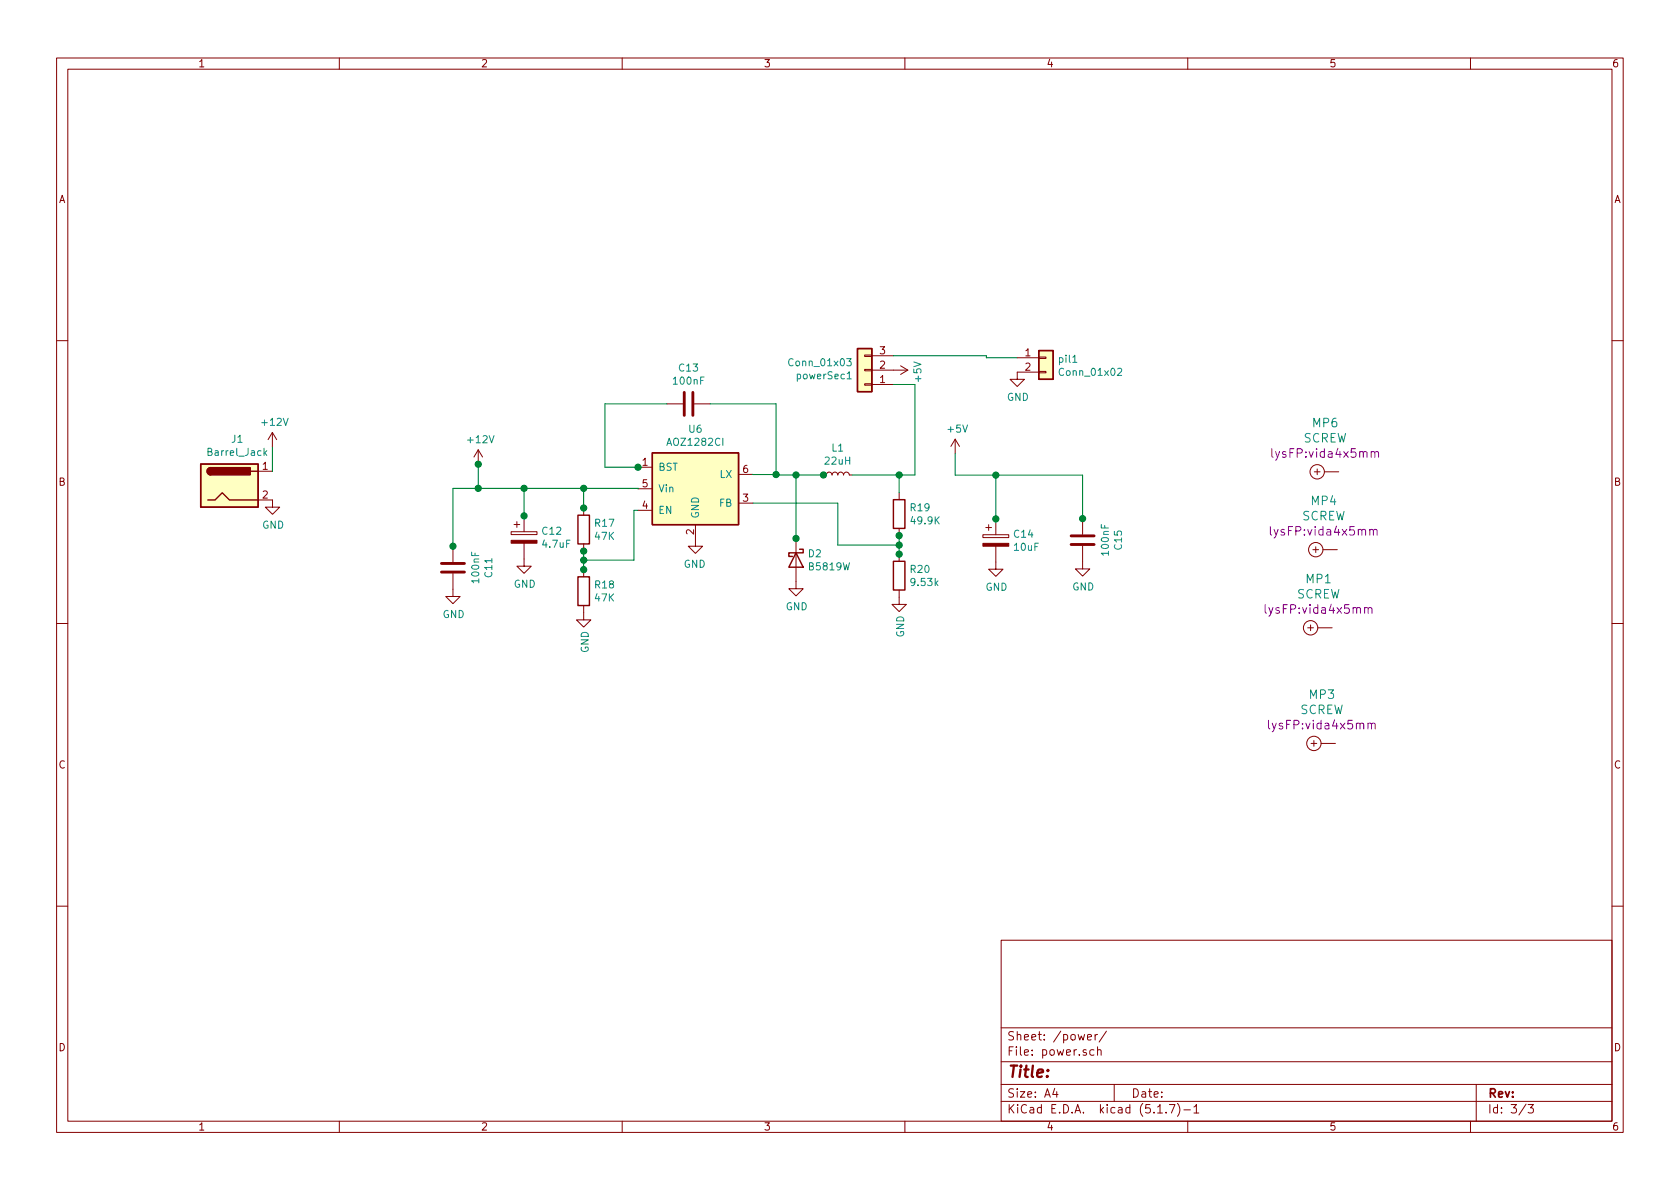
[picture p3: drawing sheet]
<svg xmlns="http://www.w3.org/2000/svg" width="297mm" height="210mm" viewBox="0 0 297 210" stroke-linecap="round" stroke-linejoin="round" font-family="sans-serif">
<g fill="none" stroke="#840000" stroke-width=".18">
<path d="M10 10.3h277v189.9h-277zM12 12.2h273v186.1h-273zM60 10.3v1.9M110 10.3v1.9M160 10.3v1.9M210 10.3v1.9M260 10.3v1.9M10 60.2h2M48.2 76.5l-.8 1.2M48.2 76.5v2.5M48.2 76.5l.7 1.2M84.6 79.5l-.8 1.3"/>
<path d="M84.6 79.5v2.6M84.6 79.5l.7 1.3M117.9 71.4h2.8M122.8 71.4h2.8M152.9 62.8h1.3v.2h-1.3zM152.9 67.9h1.3v.2h-1.3zM152.9 65.3h1.3v.3h-1.3zM154.2 65.5h6.3M154.2 68h3.8M154.2 62.9h3.8M159.2 64.7l1.3 .8M160.5 65.5l-1.3 .7"/>
<path d="M168.9 77.7l-.8 1.2M168.9 77.7v2.5M168.9 77.7l.7 1.2M179.9 63.3h3.8M183.7 65.7h1.2v.2h-1.2zM183.7 63.1h1.2v.3h-1.2zM183.7 65.8h-3.8v1.3h1.2l-1.2 1.2-1.3-1.2h1.3M285 60.2h2M45.6 88.4h2.6v1.3h1.3l-1.3 1.3-1.3-1.3h1.3M45.6 83.3h2.6M80.1 96.6v2.8M90.4 94h4.5v.5h-4.5z"/>
<path d="M90.9 92.8h1M91.4 92.2v1.1M92.7 96.1v4h1.2l-1.2 1.3-1.3-1.3h1.3M92.7 91.2v2.8M103.2 89.8v1.3M103.2 96.2v1.3M112.8 82.6h2.5M112.8 90.2h2.5M112.8 86.4h2.5M123 92.8v3.8h-1.3l1.3 1.3 1.2-1.3h-1.2M130.6 89h2.5M130.6 83.9h2.5"/>
<path d="M140.7 95.2v8.9h1.3l-1.3 1.3-1.2-1.3h1.2M145.6 84h.5l.1-.3 .3-.2 .4 .1 .2 .4 .1-.3 .3-.2 .5 .1 .1 .4 .2-.3 .2-.2 .5 .1 .1 .4 .2-.3 .3-.2 .4 .1 .2 .4h.5M159 87.1v1.3M159 93.4v1.3M159 98v1.3M173.8 94.6h4.6v.5h-4.6zM174.3 93.3h1M174.8 92.8v1M176.1 96.6v4.1h1.2l-1.2 1.2-1.3-1.2h1.3M176.1 91.8v2.8M191.4 96.5v4.1h1.3l-1.3 1.3-1.3-1.3h1.3M191.4 91.7v2.8"/>
<path d="M232.1 97.2h1M232.4 83.4h1M232.6 96.7v1M232.9 82.9v1M233.9 97.2h2.5M234.2 83.4h2.5M10 110.3h2M80.1 101.4v4.1h1.3l-1.3 1.3-1.3-1.3h1.3M103.2 107.1v2.5h1.3l-1.3 1.3-1.3-1.3h1.3M103.2 100.7v1.3M159 104.3v2.6h1.2l-1.2 1.2-1.3-1.2h1.3M231.2 111h1"/>
<path d="M231.7 110.5v1M233 111h2.5M285 110.3h2M231.8 131.5h1M232.3 131v1M233.6 131.5h2.5M10 160.2h2M177 166.3h108v32h-108zM285 160.2h2M60 198.3v1.9M110 198.3v1.9M160 198.3v1.9"/>
<path d="M177 194.8h108M177 191.8h108M177 187.8h108M177 181.8h108M186.5 192.5l-.4 1h1M186.8 193v1M192.3 183.4l.7-.1-.1-.3-.4-.1-.2 .2v.7h.6M193.4 185.7l-.4-.1-.3 .3 .1 .6 .2 .1 .4-.1M193.6 182.9v1M194.1 185.7l.2-.1 .3 .1 .1 .9M194.1 182.9l-.5 .3M194.1 185.1v1.5"/>
<path d="M195.6 182.3l-1.3 2M197 191.8v3M204.7 196.8h.8M206.2 196.7v.1M206.8 195.3h.9l-.6 1.5M208.2 195.1a1.71 1.71 0 0 1 0 2.3M209.3 196.3h1.2M210 198.3v1.9M211.1 195.8l.4-.5v1.5M211.1 196.8h.9M260 198.3v1.9M261 191.8v6.5"/>
<path d="M269.8 195.2l-1.2 2M270.2 195.3h.9l-.5 .6 .4 .1v.7l-.2 .1-.6-.1"/>
<circle cx="232.6" cy="97.2" r="1.27"/>
<circle cx="232.9" cy="83.4" r="1.27"/>
<circle cx="231.7" cy="111" r="1.27"/>
<circle cx="232.3" cy="131.5" r="1.27"/>
</g>
<g fill="#840000" stroke="#840000" stroke-width=".18">
<path d="M173.8 96.1h4.6v.5h-4.6z"/>
<path d="M90.4 95.5h4.5v.6h-4.5z"/>
</g>
<g fill="#ffffc2" stroke="#ffffc2" stroke-width=".18">
<path d="M151.6 61.6h2.6v7.7h-2.6z"/>
<path d="M115.3 80.1h15.3v12.7h-15.3z"/>
<path d="M183.7 62h2.5v5.1h-2.5z"/>
<path d="M35.5 82.1h10.1v7.6h-10.1z"/>
</g>
<g fill="none" stroke="#840000" stroke-width=".25">
<path d="M151.6 61.6h2.6v7.7h-2.6zM183.7 62h2.5v5.1h-2.5zM35.5 82.1h10.1v7.6h-10.1zM36.8 88.4h1.2l1.3-1.3 1.3 1.3h5M37.3 82.7a.63 .63 0 0 0-.7 .6 .63 .63 0 0 0 .7 .7M44.4 83.3h1.2M102.2 91.1h2v5.1h-2zM115.3 80.1h15.3v12.7h-15.3zM140.7 97.8l1.3 2.5h-2.5zM141.4 97.1h.6v.7h-2.5v.6h.6M158 99.3h2v5h-2zM158 88.4h2v5h-2z"/>
<path d="M102.2 102h2v5.1h-2z"/>
</g>
<path d="M47.2 79.7l-.5 .5M149.7 63.4h.8l-.4 .5 .3 .1v.6l-.5 .1-.2-.1M149.8 66.1l.4-.4v1.3M149.8 67h.7M189.7 64.1h.7M197.6 65.2l.5-.1 .2 .4v.2l-.8 .7h.8M46.8 80.1l.4 .4" fill="none" stroke="#008484" stroke-width=".18"/>
<path d="M121 69.4v4.1M122.5 69.4v4.1M78.1 99.6h4M189.4 94.8h4M189.4 96.3h4M78.1 101.2h4" fill="none" stroke="#840000" stroke-width=".51"/>
<path d="M242.4 80l.2-.1h.4l.1 1M242.2 93.7l.2-.1 .3 .1 .1 .9M242.8 93.8a.36 .36 0 0 1 .4-.2 .36 .36 0 0 1 .3 .2v.8M243.1 80.1a.36 .36 0 0 1 .3-.3 .36 .36 0 0 1 .3 .3v.8M241.3 107.6l.2-.2 .3 .1 .1 1M241.9 107.6a.36 .36 0 0 1 .3-.2 .36 .36 0 0 1 .4 .2v.9M241.9 128l.2-.1 .3 .1 .1 .9M242.5 128.1a.36 .36 0 0 1 .3-.2 .36 .36 0 0 1 .4 .2v.8" fill="none" stroke="#840084" stroke-width=".18"/>
<g fill="#840000" stroke="#840000" stroke-width=".25">
<path d="M36.8 82.9l.5-.2v1.3a.64 .64 0 0 1-.6-.4 .64 .64 0 0 1 .1-.7z"/>
<path d="M37.3 82.7h6.9v1.3h-6.9z"/>
</g>
<g fill="none" stroke="#008400" stroke-width=".18">
<path d="M48.2 79v4.3M117.9 71.4h-10.9v11.2h5.9M125.6 71.4h11.6v12.6h8.4M158 62.9h16.4v.4h5.5M158 68h3.8v16h-11.1M48.2 83.3h.1M84.6 82.1v4.3M92.7 86.4v4.9M103.2 86.4v3.5M103.2 97.4v3.3M112.8 86.4h-32.7v10.2M112.8 90.2h-.7v8.9h-8.9"/>
<path d="M133.1 83.9h4.1M133.1 83.9h.1M133.1 89h15v7.4h10.9M140.7 84v11.3M159 84v3.1M159 94.7v3.3M159 98h.1M168.9 80.2v3.8h22.5v7.7M176.1 84v7.8M103.2 100.7h.1"/>
</g>
<g fill="#008400" stroke="#008400" stroke-width=".25">
<circle cx="92.7" cy="91.2" r=".51"/>
<circle cx="159" cy="84" r=".51"/>
<circle cx="92.7" cy="86.4" r=".51"/>
<circle cx="84.6" cy="82.1" r=".51"/>
<circle cx="112.8" cy="82.6" r=".51"/>
<circle cx="176.1" cy="91.8" r=".51"/>
<circle cx="140.7" cy="95.2" r=".51"/>
<circle cx="140.7" cy="84" r=".51"/>
<circle cx="103.2" cy="100.7" r=".51"/>
<circle cx="103.2" cy="97.5" r=".51"/>
<circle cx="176.1" cy="84" r=".51"/>
<circle cx="159" cy="96.4" r=".51"/>
<circle cx="103.2" cy="86.4" r=".51"/>
<circle cx="191.4" cy="91.7" r=".51"/>
<circle cx="145.6" cy="84" r=".51"/>
<circle cx="84.6" cy="86.4" r=".51"/>
<circle cx="137.2" cy="83.9" r=".51"/>
<circle cx="103.2" cy="89.8" r=".51"/>
<circle cx="80.1" cy="96.6" r=".51"/>
<circle cx="159" cy="98" r=".51"/>
<circle cx="103.2" cy="99.1" r=".51"/>
<circle cx="159" cy="94.7" r=".51"/>
</g>
<text font-size="2.8" fill="#840000" x="178" y="190.5">Title:</text>
<g font-size="2.1" fill="#008484">
<text x="232.1" y="75.6">MP6</text>
<text x="230.4" y="78.3">SCREW</text>
<text x="231.9" y="89.3">MP4</text>
<text x="230.1" y="92">SCREW</text>
<text x="229.2" y="105.8">SCREW</text>
<text x="231" y="103.1">MP1</text>
<text x="231.5" y="123.6">MP3</text>
<text x="229.8" y="126.3">SCREW</text>
</g>
<g font-size="2.1" fill="#840084">
<text x="225.3" y="80.9">lysFP:vida4x5mm</text>
<text x="225.1" y="94.7">lysFP:vida4x5mm</text>
<text x="224.2" y="108.5">lysFP:vida4x5mm</text>
<text x="224.8" y="129">lysFP:vida4x5mm</text>
</g>
<g font-size="2.1" fill="#840000">
<text x="178" y="184">Sheet: /power/</text>
<text x="178" y="186.7">File: power.sch</text>
<text x="178" y="196.9">KiCad E.D.A. kicad (5.1.7)-1</text>
<text x="178" y="194.1">Size: A4</text>
<text x="200" y="194.1">Date:</text>
<text x="263" y="194.1">Rev:</text>
<text x="263" y="196.9">Id: 3/3</text>
</g>
<g font-size="1.8" fill="#840000">
<text x="35" y="11.9">1</text>
<text x="85" y="11.9">2</text>
<text x="135" y="11.9">3</text>
<text x="185" y="11.9">4</text>
<text x="235" y="11.9">5</text>
<text x="285" y="11.9">6</text>
<text x="10.4" y="35.9">A</text>
<text x="285.4" y="35.9">A</text>
<text x="155.6" y="65.2">2</text>
<text x="155.6" y="62.7">3</text>
<text x="181.3" y="63">1</text>
<text x="181.3" y="65.6">2</text>
<text x="155.6" y="67.7">1</text>
<text x="46.4" y="83.1">1</text>
<text x="113.6" y="82.4">1</text>
<text x="131.4" y="83.6">6</text>
<text x="10.4" y="85.9">B</text>
<text x="46.4" y="88.2">2</text>
<text x="113.6" y="90">4</text>
<text x="113.6" y="86.2">5</text>
<text x="131.4" y="88.7">3</text>
<text x="285.4" y="85.9">B</text>
<text x="122.7" y="94.5" transform="rotate(-90 122.7 94.5)">2</text>
<text x="10.4" y="135.9">C</text>
<text x="285.4" y="135.9">C</text>
<text x="10.4" y="185.9">D</text>
<text x="285.4" y="185.9">D</text>
<text x="35" y="199.9">1</text>
<text x="85" y="199.9">2</text>
<text x="135" y="199.9">3</text>
<text x="185" y="199.9">4</text>
<text x="235" y="199.9">5</text>
<text x="285" y="199.9">6</text>
</g>
<g font-size="1.8" fill="#008484">
<text x="120.1" y="65.7">C13</text>
<text x="139.8" y="64.8">Conn_01x03</text>
<text x="187.3" y="64.2">pil1</text>
<text x="119.2" y="68">100nF</text>
<text x="141" y="67.1">powerSec1</text>
<text x="162.9" y="67.4" transform="rotate(-90 162.9 67.4)">+5V</text>
<text x="178" y="70.9">GND</text>
<text x="187.6" y="66.5">Conn_01x02</text>
<text x="46.5" y="75.3">+12V</text>
<text x="121.8" y="76.5">U6</text>
<text x="167.7" y="76.5">+5V</text>
<text x="37" y="80.6">Barrel_Jack</text>
<text x="41" y="78.3">J1</text>
<text x="82.9" y="78.4">+12V</text>
<text x="116.4" y="83.3">BST</text>
<text x="118.2" y="78.8">AOZ1282CI</text>
<text x="145.9" y="82.2">22uH</text>
<text x="147.1" y="79.9">L1</text>
<text x="116.4" y="87.1">Vin</text>
<text x="127.2" y="89.6">FB</text>
<text x="127.3" y="84.5">LX</text>
<text x="46.4" y="93.5">GND</text>
<text x="95.9" y="94.6">C12</text>
<text x="105.3" y="93.2">R17</text>
<text x="105.3" y="95.5">47K</text>
<text x="116.4" y="90.9">EN</text>
<text x="123.6" y="91.8" transform="rotate(-90 123.6 91.8)">GND</text>
<text x="161" y="90.4">R19</text>
<text x="161.2" y="92.7">49.9K</text>
<text x="179.3" y="95.1">C14</text>
<text x="96" y="96.9">4.7uF</text>
<text x="120.9" y="100.4">GND</text>
<text x="143" y="98.5">D2</text>
<text x="143.2" y="100.9">B5819W</text>
<text x="161" y="101.3">R20</text>
<text x="179.4" y="97.4">10uF</text>
<text x="196.1" y="98.1" transform="rotate(-90 196.1 98.1)">100nF</text>
<text x="198.4" y="97.1" transform="rotate(-90 198.4 97.1)">C15</text>
<text x="84.7" y="102.9" transform="rotate(-90 84.7 102.9)">100nF</text>
<text x="87" y="102" transform="rotate(-90 87 102)">C11</text>
<text x="90.8" y="103.9">GND</text>
<text x="105.3" y="104.1">R18</text>
<text x="105.3" y="106.4">47K</text>
<text x="138.9" y="107.9">GND</text>
<text x="161.2" y="103.6">9.53k</text>
<text x="174.2" y="104.5">GND</text>
<text x="189.6" y="104.4">GND</text>
<text x="78.3" y="109.3">GND</text>
<text x="159.9" y="112.7" transform="rotate(-90 159.9 112.7)">GND</text>
<text x="104.1" y="115.5" transform="rotate(-90 104.1 115.5)">GND</text>
</g>
</svg>
